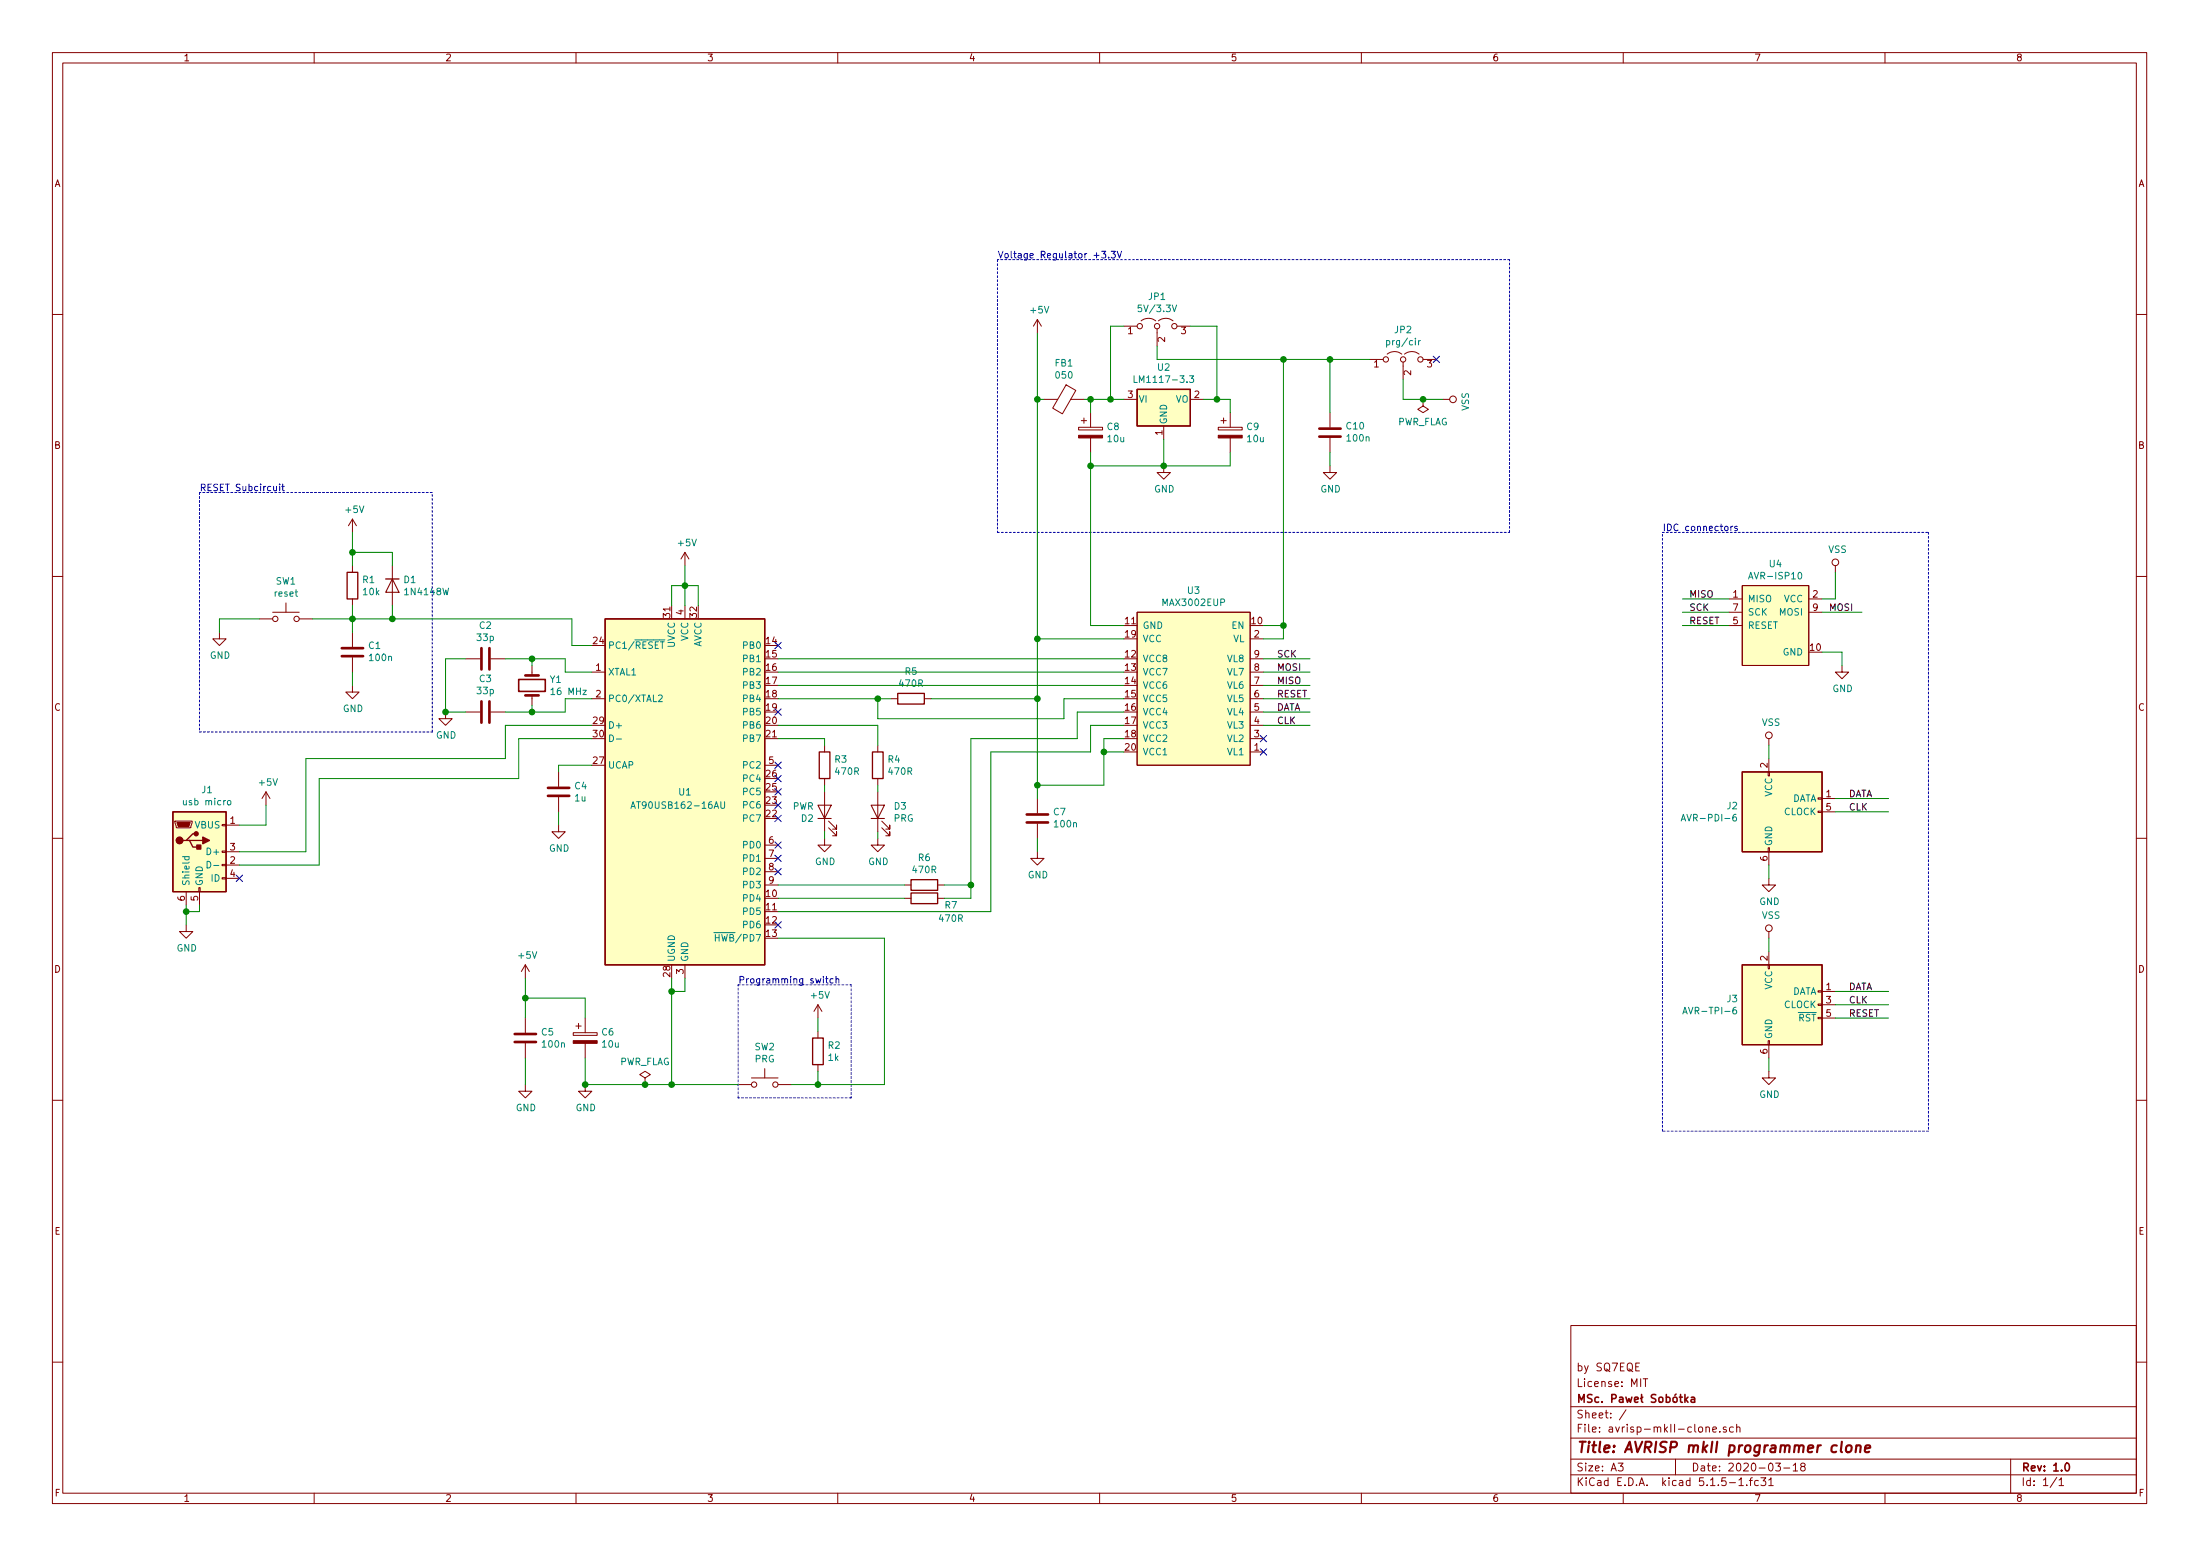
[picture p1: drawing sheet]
EESchema Schematic File Version 4
EELAYER 30 0
EELAYER END
$Descr A3 16535 11693
encoding utf-8
Sheet 1 1
Title "AVRISP mkII programmer clone"
Date "2020-03-18"
Rev "1.0"
Comp "MSc. Paweł Sobótka"
Comment1 "License: MIT"
Comment2 "by SQ7EQE"
Comment3 ""
Comment4 ""
$EndDescr
$Comp
L MCU_Microchip_AVR:AT90USB162-16AU U1
U 1 1
P 5150 5950
F 0 "U1" H 5150 5950 50  0000 C CNN
F 1 "AT90USB162-16AU" H 5100 5850 50  0000 C CNN
F 2 "Package_QFP:TQFP-32_7x7mm_P0.8mm" H 5150 5950 50  0001 C CIN
F 3 "http://ww1.microchip.com/downloads/en/DeviceDoc/doc7707.pdf" H 5150 5950 50  0001 C CNN
	1    5150 5950
	1    0    0    -1  
$EndComp
$Comp
L max3000:MAX3002EUP U3
U 1 1
P 9000 5200
F 0 "U3" H 8975 5965 50  0000 C CNN
F 1 "MAX3002EUP" H 8975 5874 50  0000 C CNN
F 2 "Package_SO:TSSOP-20_4.4x6.5mm_P0.65mm" H 9100 4600 50  0001 C CNN
F 3 "https://datasheets.maximintegrated.com/en/ds/MAX3000E-MAX3012.pdf" H 9000 5150 50  0001 C CNN
	1    9000 5200
	1    0    0    -1  
$EndComp
$Comp
L Device:Crystal Y1
U 1 1
P 4000 5150
F 0 "Y1" V 3954 5281 50  0000 L CNN
F 1 "16 MHz" V 4045 5281 50  0000 L CNN
F 2 "Crystal:Crystal_SMD_HC49-SD_HandSoldering" H 4000 5150 50  0001 C CNN
F 3 "~" H 4000 5150 50  0001 C CNN
	1    4000 5150
	0    1    1    0   
$EndComp
$Comp
L Device:C C2
U 1 1
P 3650 4950
F 0 "C2" V 3398 4950 50  0000 C CNN
F 1 "33p" V 3489 4950 50  0000 C CNN
F 2 "Capacitor_SMD:C_0805_2012Metric_Pad1.15x1.40mm_HandSolder" H 3688 4800 50  0001 C CNN
F 3 "~" H 3650 4950 50  0001 C CNN
	1    3650 4950
	0    1    1    0   
$EndComp
$Comp
L Device:C C3
U 1 1
P 3650 5350
F 0 "C3" V 3398 5350 50  0000 C CNN
F 1 "33p" V 3489 5350 50  0000 C CNN
F 2 "Capacitor_SMD:C_0805_2012Metric_Pad1.15x1.40mm_HandSolder" H 3688 5200 50  0001 C CNN
F 3 "~" H 3650 5350 50  0001 C CNN
	1    3650 5350
	0    1    1    0   
$EndComp
$Comp
L power:GND #PWR06
U 1 1
P 3350 5350
F 0 "#PWR06" H 3350 5100 50  0001 C CNN
F 1 "GND" H 3355 5177 50  0000 C CNN
F 2 "" H 3350 5350 50  0001 C CNN
F 3 "" H 3350 5350 50  0001 C CNN
	1    3350 5350
	1    0    0    -1  
$EndComp
Wire Wire Line
	3500 4950 3350 4950
Wire Wire Line
	3350 4950 3350 5350
Wire Wire Line
	3350 5350 3500 5350
Connection ~ 3350 5350
Wire Wire Line
	3800 4950 4000 4950
Wire Wire Line
	4000 4950 4000 5000
Wire Wire Line
	3800 5350 4000 5350
Wire Wire Line
	4000 5350 4000 5300
$Comp
L Device:R R1
U 1 1
P 2650 4400
F 0 "R1" H 2720 4446 50  0000 L CNN
F 1 "10k" H 2720 4355 50  0000 L CNN
F 2 "Resistor_SMD:R_0805_2012Metric_Pad1.15x1.40mm_HandSolder" V 2580 4400 50  0001 C CNN
F 3 "~" H 2650 4400 50  0001 C CNN
	1    2650 4400
	1    0    0    -1  
$EndComp
$Comp
L Device:C C1
U 1 1
P 2650 4900
F 0 "C1" H 2535 4854 50  0000 R CNN
F 1 "100n" H 2535 4945 50  0000 R CNN
F 2 "Capacitor_SMD:C_0805_2012Metric_Pad1.15x1.40mm_HandSolder" H 2688 4750 50  0001 C CNN
F 3 "~" H 2650 4900 50  0001 C CNN
	1    2650 4900
	-1   0    0    1   
$EndComp
$Comp
L Switch:SW_Push SW1
U 1 1
P 2150 4650
F 0 "SW1" H 2150 4935 50  0000 C CNN
F 1 "reset" H 2150 4844 50  0000 C CNN
F 2 "Button_Switch_THT:SW_PUSH_6mm_H5mm" H 2150 4850 50  0001 C CNN
F 3 "~" H 2150 4850 50  0001 C CNN
	1    2150 4650
	1    0    0    -1  
$EndComp
$Comp
L power:GND #PWR02
U 1 1
P 1650 4750
F 0 "#PWR02" H 1650 4500 50  0001 C CNN
F 1 "GND" H 1655 4577 50  0000 C CNN
F 2 "" H 1650 4750 50  0001 C CNN
F 3 "" H 1650 4750 50  0001 C CNN
	1    1650 4750
	1    0    0    -1  
$EndComp
$Comp
L power:GND #PWR05
U 1 1
P 2650 5150
F 0 "#PWR05" H 2650 4900 50  0001 C CNN
F 1 "GND" H 2655 4977 50  0000 C CNN
F 2 "" H 2650 5150 50  0001 C CNN
F 3 "" H 2650 5150 50  0001 C CNN
	1    2650 5150
	1    0    0    -1  
$EndComp
Wire Wire Line
	1950 4650 1650 4650
Wire Wire Line
	1650 4650 1650 4750
Wire Wire Line
	2650 5050 2650 5150
Wire Wire Line
	2350 4650 2650 4650
Wire Wire Line
	2650 4650 2650 4750
Wire Wire Line
	2650 4550 2650 4650
Connection ~ 2650 4650
Wire Wire Line
	2650 4650 2950 4650
Wire Wire Line
	2950 4650 2950 4550
Wire Wire Line
	2650 4250 2650 4150
Wire Wire Line
	2650 4150 2950 4150
Wire Wire Line
	2950 4150 2950 4250
Wire Wire Line
	2650 4000 2650 4150
Connection ~ 2650 4150
Wire Wire Line
	4450 5050 4250 5050
Wire Wire Line
	4250 5050 4250 4950
Wire Wire Line
	4250 4950 4000 4950
Connection ~ 4000 4950
Wire Wire Line
	4450 5250 4250 5250
Wire Wire Line
	4250 5250 4250 5350
Wire Wire Line
	4250 5350 4000 5350
Connection ~ 4000 5350
Wire Wire Line
	4450 4850 4300 4850
Wire Wire Line
	4300 4850 4300 4650
Wire Wire Line
	2950 4650 4300 4650
Connection ~ 2950 4650
$Comp
L Regulator_Linear:LM1117-3.3 U2
U 1 1
P 8750 3000
F 0 "U2" H 8750 3242 50  0000 C CNN
F 1 "LM1117-3.3" H 8750 3151 50  0000 C CNN
F 2 "Package_TO_SOT_SMD:SOT-223" H 8750 3000 50  0001 C CNN
F 3 "http://www.ti.com/lit/ds/symlink/lm1117.pdf" H 8750 3000 50  0001 C CNN
	1    8750 3000
	1    0    0    -1  
$EndComp
$Comp
L Device:CP C8
U 1 1
P 8200 3250
F 0 "C8" H 8318 3296 50  0000 L CNN
F 1 "10u" H 8318 3205 50  0000 L CNN
F 2 "Capacitor_Tantalum_SMD:CP_EIA-7343-15_Kemet-W_Pad2.25x2.55mm_HandSolder" H 8238 3100 50  0001 C CNN
F 3 "~" H 8200 3250 50  0001 C CNN
	1    8200 3250
	1    0    0    -1  
$EndComp
$Comp
L Device:CP C9
U 1 1
P 9250 3250
F 0 "C9" H 9368 3296 50  0000 L CNN
F 1 "10u" H 9368 3205 50  0000 L CNN
F 2 "Capacitor_Tantalum_SMD:CP_EIA-7343-15_Kemet-W_Pad2.25x2.55mm_HandSolder" H 9288 3100 50  0001 C CNN
F 3 "~" H 9250 3250 50  0001 C CNN
	1    9250 3250
	1    0    0    -1  
$EndComp
$Comp
L Device:LED D3
U 1 1
P 6600 6100
F 0 "D3" V 6639 5983 50  0000 R CNN
F 1 "PRG" V 6548 5983 50  0000 R CNN
F 2 "LED_THT:LED_D3.0mm" H 6600 6100 50  0001 C CNN
F 3 "~" H 6600 6100 50  0001 C CNN
	1    6600 6100
	0    -1   -1   0   
$EndComp
$Comp
L Device:R R4
U 1 1
P 6600 5750
F 0 "R4" H 6670 5796 50  0000 L CNN
F 1 "470R" H 6670 5705 50  0000 L CNN
F 2 "Resistor_SMD:R_0805_2012Metric_Pad1.15x1.40mm_HandSolder" V 6530 5750 50  0001 C CNN
F 3 "~" H 6600 5750 50  0001 C CNN
	1    6600 5750
	1    0    0    -1  
$EndComp
$Comp
L Connector:USB_OTG J1
U 1 1
P 1500 6400
F 0 "J1" H 1557 6867 50  0000 C CNN
F 1 "usb micro" H 1557 6776 50  0000 C CNN
F 2 "Connector_USB:USB_Micro-B_Molex_47346-0001" H 1650 6350 50  0001 C CNN
F 3 " ~" H 1650 6350 50  0001 C CNN
	1    1500 6400
	1    0    0    -1  
$EndComp
$Comp
L power:GND #PWR01
U 1 1
P 1400 6950
F 0 "#PWR01" H 1400 6700 50  0001 C CNN
F 1 "GND" H 1405 6777 50  0000 C CNN
F 2 "" H 1400 6950 50  0001 C CNN
F 3 "" H 1400 6950 50  0001 C CNN
	1    1400 6950
	1    0    0    -1  
$EndComp
Wire Wire Line
	1400 6800 1400 6850
Wire Wire Line
	1500 6800 1500 6850
Wire Wire Line
	1500 6850 1400 6850
Connection ~ 1400 6850
Wire Wire Line
	1400 6850 1400 6950
Wire Wire Line
	2000 6200 1800 6200
$Comp
L Device:C C4
U 1 1
P 4200 5950
F 0 "C4" H 4315 5996 50  0000 L CNN
F 1 "1u" H 4315 5905 50  0000 L CNN
F 2 "Capacitor_SMD:C_0805_2012Metric_Pad1.15x1.40mm_HandSolder" H 4238 5800 50  0001 C CNN
F 3 "~" H 4200 5950 50  0001 C CNN
	1    4200 5950
	1    0    0    -1  
$EndComp
$Comp
L power:GND #PWR07
U 1 1
P 4200 6200
F 0 "#PWR07" H 4200 5950 50  0001 C CNN
F 1 "GND" H 4205 6027 50  0000 C CNN
F 2 "" H 4200 6200 50  0001 C CNN
F 3 "" H 4200 6200 50  0001 C CNN
	1    4200 6200
	1    0    0    -1  
$EndComp
Wire Wire Line
	4200 6100 4200 6200
Wire Wire Line
	2300 6400 1800 6400
Wire Wire Line
	2400 6500 1800 6500
NoConn ~ 1800 6600
$Comp
L Device:R R3
U 1 1
P 6200 5750
F 0 "R3" H 6270 5796 50  0000 L CNN
F 1 "470R" H 6270 5705 50  0000 L CNN
F 2 "Resistor_SMD:R_0805_2012Metric_Pad1.15x1.40mm_HandSolder" V 6130 5750 50  0001 C CNN
F 3 "~" H 6200 5750 50  0001 C CNN
	1    6200 5750
	1    0    0    -1  
$EndComp
$Comp
L power:GND #PWR013
U 1 1
P 6200 6300
F 0 "#PWR013" H 6200 6050 50  0001 C CNN
F 1 "GND" H 6205 6127 50  0000 C CNN
F 2 "" H 6200 6300 50  0001 C CNN
F 3 "" H 6200 6300 50  0001 C CNN
	1    6200 6300
	1    0    0    -1  
$EndComp
$Comp
L power:GND #PWR014
U 1 1
P 6600 6300
F 0 "#PWR014" H 6600 6050 50  0001 C CNN
F 1 "GND" H 6605 6127 50  0000 C CNN
F 2 "" H 6600 6300 50  0001 C CNN
F 3 "" H 6600 6300 50  0001 C CNN
	1    6600 6300
	1    0    0    -1  
$EndComp
$Comp
L Device:LED D2
U 1 1
P 6200 6100
F 0 "D2" V 6147 6178 50  0000 L CNN
F 1 "PWR" V 6238 6178 50  0000 L CNN
F 2 "LED_THT:LED_D3.0mm" H 6200 6100 50  0001 C CNN
F 3 "~" H 6200 6100 50  0001 C CNN
	1    6200 6100
	0    -1   -1   0   
$EndComp
Wire Wire Line
	5850 5550 6200 5550
Wire Wire Line
	6200 5550 6200 5600
Wire Wire Line
	5850 5450 6600 5450
Wire Wire Line
	6600 5450 6600 5600
Wire Wire Line
	6200 5900 6200 5950
Wire Wire Line
	6600 5900 6600 5950
Wire Wire Line
	6200 6250 6200 6300
Wire Wire Line
	6600 6250 6600 6300
$Comp
L Device:C C5
U 1 1
P 3950 7800
F 0 "C5" H 4065 7846 50  0000 L CNN
F 1 "100n" H 4065 7755 50  0000 L CNN
F 2 "Capacitor_SMD:C_0805_2012Metric_Pad1.15x1.40mm_HandSolder" H 3988 7650 50  0001 C CNN
F 3 "~" H 3950 7800 50  0001 C CNN
	1    3950 7800
	1    0    0    -1  
$EndComp
$Comp
L Device:CP C6
U 1 1
P 4400 7800
F 0 "C6" H 4518 7846 50  0000 L CNN
F 1 "10u" H 4518 7755 50  0000 L CNN
F 2 "Capacitor_Tantalum_SMD:CP_EIA-7343-15_Kemet-W_Pad2.25x2.55mm_HandSolder" H 4438 7650 50  0001 C CNN
F 3 "~" H 4400 7800 50  0001 C CNN
	1    4400 7800
	1    0    0    -1  
$EndComp
Wire Wire Line
	5150 7350 5150 7450
Wire Wire Line
	5150 7450 5050 7450
Wire Wire Line
	5050 7450 5050 7350
Wire Wire Line
	5050 7450 5050 8150
Wire Wire Line
	5050 8150 4850 8150
Wire Wire Line
	4400 8150 4400 7950
Connection ~ 5050 7450
Wire Wire Line
	4400 7650 4400 7500
Wire Wire Line
	4400 7500 3950 7500
Wire Wire Line
	3950 7500 3950 7650
Wire Wire Line
	3950 7350 3950 7500
Connection ~ 3950 7500
Wire Wire Line
	3950 7950 3950 8150
$Comp
L power:GND #PWR09
U 1 1
P 3950 8150
F 0 "#PWR09" H 3950 7900 50  0001 C CNN
F 1 "GND" H 3955 7977 50  0000 C CNN
F 2 "" H 3950 8150 50  0001 C CNN
F 3 "" H 3950 8150 50  0001 C CNN
	1    3950 8150
	1    0    0    -1  
$EndComp
$Comp
L power:GND #PWR010
U 1 1
P 4400 8150
F 0 "#PWR010" H 4400 7900 50  0001 C CNN
F 1 "GND" H 4405 7977 50  0000 C CNN
F 2 "" H 4400 8150 50  0001 C CNN
F 3 "" H 4400 8150 50  0001 C CNN
	1    4400 8150
	1    0    0    -1  
$EndComp
Connection ~ 4400 8150
$Comp
L Switch:SW_Push SW2
U 1 1
P 5750 8150
F 0 "SW2" H 5750 8435 50  0000 C CNN
F 1 "PRG" H 5750 8344 50  0000 C CNN
F 2 "Button_Switch_THT:SW_PUSH_6mm_H5mm" H 5750 8350 50  0001 C CNN
F 3 "~" H 5750 8350 50  0001 C CNN
	1    5750 8150
	1    0    0    -1  
$EndComp
$Comp
L Device:R R2
U 1 1
P 6150 7900
F 0 "R2" H 6220 7946 50  0000 L CNN
F 1 "1k" H 6220 7855 50  0000 L CNN
F 2 "Resistor_SMD:R_0805_2012Metric_Pad1.15x1.40mm_HandSolder" V 6080 7900 50  0001 C CNN
F 3 "~" H 6150 7900 50  0001 C CNN
	1    6150 7900
	1    0    0    -1  
$EndComp
Wire Wire Line
	5550 8150 5050 8150
Connection ~ 5050 8150
Wire Wire Line
	5950 8150 6150 8150
Wire Wire Line
	6150 8150 6150 8050
Wire Wire Line
	6150 7750 6150 7650
Wire Wire Line
	6150 8150 6650 8150
Wire Wire Line
	6650 8150 6650 7050
Wire Wire Line
	6650 7050 5850 7050
Connection ~ 6150 8150
$Comp
L Device:R R6
U 1 1
P 6950 6650
F 0 "R6" V 6743 6650 50  0000 C CNN
F 1 "470R" V 6834 6650 50  0000 C CNN
F 2 "Resistor_SMD:R_0805_2012Metric_Pad1.15x1.40mm_HandSolder" V 6880 6650 50  0001 C CNN
F 3 "~" H 6950 6650 50  0001 C CNN
	1    6950 6650
	0    1    1    0   
$EndComp
$Comp
L Device:R R7
U 1 1
P 6950 6750
F 0 "R7" V 7000 6950 50  0000 C CNN
F 1 "470R" V 7100 6950 50  0000 C CNN
F 2 "Resistor_SMD:R_0805_2012Metric_Pad1.15x1.40mm_HandSolder" V 6880 6750 50  0001 C CNN
F 3 "~" H 6950 6750 50  0001 C CNN
	1    6950 6750
	0    1    1    0   
$EndComp
Wire Wire Line
	5850 6650 6800 6650
Wire Wire Line
	5850 6750 6800 6750
$Comp
L Jumper:Jumper_3_Open JP1
U 1 1
P 8700 2450
F 0 "JP1" H 8700 2674 50  0000 C CNN
F 1 "5V/3.3V" H 8700 2583 50  0000 C CNN
F 2 "Connector_PinHeader_2.54mm:PinHeader_1x03_P2.54mm_Vertical" H 8700 2450 50  0001 C CNN
F 3 "~" H 8700 2450 50  0001 C CNN
	1    8700 2450
	1    0    0    -1  
$EndComp
Wire Wire Line
	8450 2450 8350 2450
Wire Wire Line
	8350 2450 8350 3000
Wire Wire Line
	8350 3000 8450 3000
Wire Wire Line
	8200 3100 8200 3000
Wire Wire Line
	8200 3000 8350 3000
Connection ~ 8350 3000
Wire Wire Line
	9050 3000 9150 3000
Wire Wire Line
	9250 3000 9250 3100
Wire Wire Line
	9150 3000 9150 2450
Wire Wire Line
	9150 2450 8950 2450
Connection ~ 9150 3000
Wire Wire Line
	9150 3000 9250 3000
Wire Wire Line
	8700 2600 8700 2700
Wire Wire Line
	8700 2700 9650 2700
$Comp
L power:VSS #PWR018
U 1 1
P 10850 3000
F 0 "#PWR018" H 10850 2850 50  0001 C CNN
F 1 "VSS" H 10867 3173 50  0000 C CNN
F 2 "" H 10850 3000 50  0001 C CNN
F 3 "" H 10850 3000 50  0001 C CNN
	1    10850 3000
	0    1    1    0   
$EndComp
Wire Wire Line
	8200 3400 8200 3500
Wire Wire Line
	8200 3500 8750 3500
Wire Wire Line
	9250 3500 9250 3400
Wire Wire Line
	8750 3300 8750 3500
Connection ~ 8750 3500
Wire Wire Line
	8750 3500 9250 3500
$Comp
L power:GND #PWR017
U 1 1
P 8750 3500
F 0 "#PWR017" H 8750 3250 50  0001 C CNN
F 1 "GND" H 8755 3327 50  0000 C CNN
F 2 "" H 8750 3500 50  0001 C CNN
F 3 "" H 8750 3500 50  0001 C CNN
	1    8750 3500
	1    0    0    -1  
$EndComp
Connection ~ 8200 3500
Connection ~ 9650 2700
Wire Wire Line
	7100 6650 7300 6650
Wire Wire Line
	7300 6650 7300 6750
Wire Wire Line
	7300 6750 7100 6750
Connection ~ 7300 6650
$Comp
L Device:R R5
U 1 1
P 6850 5250
F 0 "R5" V 6643 5250 50  0000 C CNN
F 1 "470R" V 6734 5250 50  0000 C CNN
F 2 "Resistor_SMD:R_0805_2012Metric_Pad1.15x1.40mm_HandSolder" V 6780 5250 50  0001 C CNN
F 3 "~" H 6850 5250 50  0001 C CNN
	1    6850 5250
	0    1    1    0   
$EndComp
Wire Wire Line
	5850 5250 6600 5250
Wire Wire Line
	6600 5400 6600 5250
Connection ~ 6600 5250
Wire Wire Line
	6600 5250 6700 5250
$Comp
L Device:C C7
U 1 1
P 7800 6150
F 0 "C7" H 7685 6104 50  0000 R CNN
F 1 "100n" H 7685 6195 50  0000 R CNN
F 2 "Capacitor_SMD:C_0805_2012Metric_Pad1.15x1.40mm_HandSolder" H 7838 6000 50  0001 C CNN
F 3 "~" H 7800 6150 50  0001 C CNN
	1    7800 6150
	-1   0    0    1   
$EndComp
$Comp
L power:GND #PWR016
U 1 1
P 7800 6400
F 0 "#PWR016" H 7800 6150 50  0001 C CNN
F 1 "GND" H 7805 6227 50  0000 C CNN
F 2 "" H 7800 6400 50  0001 C CNN
F 3 "" H 7800 6400 50  0001 C CNN
	1    7800 6400
	1    0    0    -1  
$EndComp
Wire Wire Line
	7800 6300 7800 6400
Wire Wire Line
	5850 4950 8450 4950
Wire Wire Line
	5850 5050 8450 5050
Wire Wire Line
	5850 5150 8450 5150
Wire Wire Line
	6600 5400 8000 5400
Wire Wire Line
	8000 5400 8000 5250
Wire Wire Line
	8000 5250 8450 5250
Wire Wire Line
	7300 5550 8100 5550
Wire Wire Line
	8100 5550 8100 5350
Wire Wire Line
	8100 5350 8450 5350
Wire Wire Line
	7300 5550 7300 6650
Wire Wire Line
	5850 6850 7450 6850
Wire Wire Line
	7450 6850 7450 5650
Wire Wire Line
	7450 5650 8200 5650
Wire Wire Line
	8200 5650 8200 5450
Wire Wire Line
	8200 5450 8450 5450
Wire Wire Line
	7800 6000 7800 5900
Wire Wire Line
	8450 4800 7800 4800
Connection ~ 7800 4800
Wire Wire Line
	7000 5250 7800 5250
Connection ~ 7800 5250
Wire Wire Line
	7800 5250 7800 4800
Wire Wire Line
	8200 4700 8450 4700
Wire Wire Line
	8200 3500 8200 4700
Wire Wire Line
	9500 4700 9650 4700
Wire Wire Line
	9650 2700 9650 4700
Wire Wire Line
	9500 4800 9650 4800
Wire Wire Line
	9650 4800 9650 4700
Connection ~ 9650 4700
Wire Wire Line
	8450 5550 8300 5550
Wire Wire Line
	8300 5550 8300 5650
Wire Wire Line
	8300 5900 7800 5900
Connection ~ 7800 5900
Wire Wire Line
	7800 5900 7800 5250
Wire Wire Line
	8450 5650 8300 5650
Connection ~ 8300 5650
Wire Wire Line
	8300 5650 8300 5900
NoConn ~ 5850 6950
NoConn ~ 5850 6550
NoConn ~ 5850 6450
NoConn ~ 5850 6350
NoConn ~ 5850 6150
NoConn ~ 5850 6050
NoConn ~ 5850 5950
NoConn ~ 5850 5850
NoConn ~ 5850 5750
NoConn ~ 5850 5350
NoConn ~ 5850 4850
Wire Wire Line
	9500 5250 9850 5250
Text Label 9600 5250 0    50   ~ 0
RESET
Wire Wire Line
	9500 5450 9850 5450
Text Label 9600 5450 0    50   ~ 0
CLK
Wire Wire Line
	9500 5350 9850 5350
Text Label 9600 5350 0    50   ~ 0
DATA
Wire Wire Line
	9500 5150 9850 5150
Wire Wire Line
	9500 5050 9850 5050
Wire Wire Line
	9500 4950 9850 4950
Text Label 9600 5150 0    50   ~ 0
MISO
Text Label 9600 5050 0    50   ~ 0
MOSI
Text Label 9600 4950 0    50   ~ 0
SCK
NoConn ~ 9500 5550
NoConn ~ 9500 5650
Wire Wire Line
	5050 4550 5050 4400
Wire Wire Line
	5050 4400 5150 4400
Wire Wire Line
	5250 4400 5250 4550
Wire Wire Line
	5150 4550 5150 4400
Connection ~ 5150 4400
Wire Wire Line
	5150 4400 5250 4400
Wire Wire Line
	5150 4250 5150 4400
$Comp
L Device:C C10
U 1 1
P 10000 3250
F 0 "C10" H 9885 3204 50  0000 R CNN
F 1 "100n" H 9885 3295 50  0000 R CNN
F 2 "Capacitor_SMD:C_0805_2012Metric_Pad1.15x1.40mm_HandSolder" H 10038 3100 50  0001 C CNN
F 3 "~" H 10000 3250 50  0001 C CNN
	1    10000 3250
	-1   0    0    1   
$EndComp
Wire Wire Line
	10000 3100 10000 2700
Wire Wire Line
	10000 2700 9650 2700
$Comp
L power:GND #PWR019
U 1 1
P 10000 3500
F 0 "#PWR019" H 10000 3250 50  0001 C CNN
F 1 "GND" H 10005 3327 50  0000 C CNN
F 2 "" H 10000 3500 50  0001 C CNN
F 3 "" H 10000 3500 50  0001 C CNN
	1    10000 3500
	1    0    0    -1  
$EndComp
Wire Wire Line
	10000 3400 10000 3500
$Comp
L Jumper:Jumper_3_Open JP2
U 1 1
P 10550 2700
F 0 "JP2" H 10550 2924 50  0000 C CNN
F 1 "prg/cir" H 10550 2833 50  0000 C CNN
F 2 "Connector_PinHeader_2.54mm:PinHeader_1x03_P2.54mm_Vertical" H 10550 2700 50  0001 C CNN
F 3 "~" H 10550 2700 50  0001 C CNN
	1    10550 2700
	1    0    0    -1  
$EndComp
Wire Wire Line
	10000 2700 10300 2700
Wire Wire Line
	10550 2850 10550 3000
Wire Wire Line
	10550 3000 10700 3000
Connection ~ 10000 2700
$Comp
L avr_atmega:AVR-ISP10 U4
U 1 1
P 13400 4800
F 0 "U4" H 13350 5365 50  0000 C CNN
F 1 "AVR-ISP10" H 13350 5274 50  0000 C CNN
F 2 "Connector_IDC:IDC-Header_2x05_P2.54mm_Vertical" H 13450 4375 50  0001 C CNN
F 3 "" H 13200 4800 50  0001 C CNN
	1    13400 4800
	1    0    0    -1  
$EndComp
$Comp
L Connector:AVR-PDI-6 J2
U 1 1
P 13400 6100
F 0 "J2" H 13071 6146 50  0000 R CNN
F 1 "AVR-PDI-6" H 13071 6055 50  0000 R CNN
F 2 "Connector_IDC:IDC-Header_2x03_P2.54mm_Vertical" V 13150 6050 50  0001 C CNN
F 3 " ~" H 12125 5550 50  0001 C CNN
	1    13400 6100
	1    0    0    -1  
$EndComp
$Comp
L Connector:AVR-TPI-6 J3
U 1 1
P 13400 7550
F 0 "J3" H 13071 7596 50  0000 R CNN
F 1 "AVR-TPI-6" H 13071 7505 50  0000 R CNN
F 2 "Connector_IDC:IDC-Header_2x03_P2.54mm_Vertical" V 13150 7500 50  0001 C CNN
F 3 " ~" H 12125 7000 50  0001 C CNN
	1    13400 7550
	1    0    0    -1  
$EndComp
$Comp
L power:VSS #PWR024
U 1 1
P 13800 4300
F 0 "#PWR024" H 13800 4150 50  0001 C CNN
F 1 "VSS" H 13817 4473 50  0000 C CNN
F 2 "" H 13800 4300 50  0001 C CNN
F 3 "" H 13800 4300 50  0001 C CNN
	1    13800 4300
	1    0    0    -1  
$EndComp
$Comp
L power:VSS #PWR020
U 1 1
P 13300 5600
F 0 "#PWR020" H 13300 5450 50  0001 C CNN
F 1 "VSS" H 13317 5773 50  0000 C CNN
F 2 "" H 13300 5600 50  0001 C CNN
F 3 "" H 13300 5600 50  0001 C CNN
	1    13300 5600
	1    0    0    -1  
$EndComp
$Comp
L power:VSS #PWR022
U 1 1
P 13300 7050
F 0 "#PWR022" H 13300 6900 50  0001 C CNN
F 1 "VSS" H 13317 7223 50  0000 C CNN
F 2 "" H 13300 7050 50  0001 C CNN
F 3 "" H 13300 7050 50  0001 C CNN
	1    13300 7050
	1    0    0    -1  
$EndComp
Wire Wire Line
	13800 4300 13800 4500
Wire Wire Line
	13800 4500 13700 4500
Wire Wire Line
	13300 5600 13300 5700
Wire Wire Line
	13300 7050 13300 7150
$Comp
L power:GND #PWR025
U 1 1
P 13850 5000
F 0 "#PWR025" H 13850 4750 50  0001 C CNN
F 1 "GND" H 13855 4827 50  0000 C CNN
F 2 "" H 13850 5000 50  0001 C CNN
F 3 "" H 13850 5000 50  0001 C CNN
	1    13850 5000
	1    0    0    -1  
$EndComp
$Comp
L power:GND #PWR021
U 1 1
P 13300 6600
F 0 "#PWR021" H 13300 6350 50  0001 C CNN
F 1 "GND" H 13305 6427 50  0000 C CNN
F 2 "" H 13300 6600 50  0001 C CNN
F 3 "" H 13300 6600 50  0001 C CNN
	1    13300 6600
	1    0    0    -1  
$EndComp
$Comp
L power:GND #PWR023
U 1 1
P 13300 8050
F 0 "#PWR023" H 13300 7800 50  0001 C CNN
F 1 "GND" H 13305 7877 50  0000 C CNN
F 2 "" H 13300 8050 50  0001 C CNN
F 3 "" H 13300 8050 50  0001 C CNN
	1    13300 8050
	1    0    0    -1  
$EndComp
Wire Wire Line
	13300 7950 13300 8050
Wire Wire Line
	13300 6500 13300 6600
Wire Wire Line
	13700 4900 13850 4900
Wire Wire Line
	13850 4900 13850 5000
Wire Wire Line
	13700 4600 14000 4600
Wire Wire Line
	13000 4600 12650 4600
Wire Wire Line
	13000 4500 12650 4500
Wire Wire Line
	13000 4700 12650 4700
Wire Wire Line
	13800 6000 14200 6000
Wire Wire Line
	13800 6100 14200 6100
Wire Wire Line
	13800 7450 14200 7450
Wire Wire Line
	13800 7550 14200 7550
Wire Wire Line
	13800 7650 14200 7650
Text Label 12700 4500 0    50   ~ 0
MISO
Text Label 12700 4600 0    50   ~ 0
SCK
Text Label 12700 4700 0    50   ~ 0
RESET
Text Label 13750 4600 0    50   ~ 0
MOSI
Text Label 13900 6000 0    50   ~ 0
DATA
Text Label 13900 6100 0    50   ~ 0
CLK
Text Label 13900 7450 0    50   ~ 0
DATA
Text Label 13900 7550 0    50   ~ 0
CLK
Text Label 13900 7650 0    50   ~ 0
RESET
Wire Notes Line
	12500 4000 14500 4000
Wire Notes Line
	14500 4000 14500 8500
Wire Notes Line
	14500 8500 12500 8500
Wire Notes Line
	12500 8500 12500 4000
Wire Notes Line
	7500 1950 7500 4000
Wire Notes Line
	7500 4000 11350 4000
Wire Notes Line
	11350 4000 11350 1950
Wire Notes Line
	11350 1950 7500 1950
Wire Wire Line
	3800 5450 3800 5700
Wire Wire Line
	3800 5700 2300 5700
Wire Wire Line
	2300 5700 2300 6400
Wire Wire Line
	3800 5450 4450 5450
Wire Wire Line
	3900 5550 3900 5850
Wire Wire Line
	3900 5850 2400 5850
Wire Wire Line
	2400 5850 2400 6500
Wire Wire Line
	3900 5550 4450 5550
Wire Wire Line
	4450 5750 4200 5750
Wire Wire Line
	4200 5750 4200 5800
Wire Notes Line
	1500 3700 1500 5500
Wire Notes Line
	1500 5500 3250 5500
Wire Notes Line
	3250 5500 3250 3700
Wire Notes Line
	3250 3700 1500 3700
$Comp
L power:+5V #PWR03
U 1 1
P 2000 6050
F 0 "#PWR03" H 2000 5900 50  0001 C CNN
F 1 "+5V" H 2015 6223 50  0000 C CNN
F 2 "" H 2000 6050 50  0001 C CNN
F 3 "" H 2000 6050 50  0001 C CNN
	1    2000 6050
	1    0    0    -1  
$EndComp
$Comp
L power:+5V #PWR04
U 1 1
P 2650 4000
F 0 "#PWR04" H 2650 3850 50  0001 C CNN
F 1 "+5V" H 2665 4173 50  0000 C CNN
F 2 "" H 2650 4000 50  0001 C CNN
F 3 "" H 2650 4000 50  0001 C CNN
	1    2650 4000
	1    0    0    -1  
$EndComp
$Comp
L power:+5V #PWR011
U 1 1
P 5150 4250
F 0 "#PWR011" H 5150 4100 50  0001 C CNN
F 1 "+5V" H 5165 4423 50  0000 C CNN
F 2 "" H 5150 4250 50  0001 C CNN
F 3 "" H 5150 4250 50  0001 C CNN
	1    5150 4250
	1    0    0    -1  
$EndComp
$Comp
L power:+5V #PWR015
U 1 1
P 7800 2500
F 0 "#PWR015" H 7800 2350 50  0001 C CNN
F 1 "+5V" H 7815 2673 50  0000 C CNN
F 2 "" H 7800 2500 50  0001 C CNN
F 3 "" H 7800 2500 50  0001 C CNN
	1    7800 2500
	1    0    0    -1  
$EndComp
Text Notes 1500 3700 0    50   ~ 0
RESET Subcircuit
Text Notes 7500 1950 0    50   ~ 0
Voltage Regulator +3.3V
Text Notes 12500 4000 0    50   ~ 0
IDC connectors
Wire Notes Line
	5550 7400 6400 7400
Wire Notes Line
	6400 7400 6400 8250
Wire Notes Line
	6400 8250 5550 8250
Wire Notes Line
	5550 8250 5550 7400
Text Notes 5550 7400 0    50   ~ 0
Programming switch
$Comp
L power:+5V #PWR08
U 1 1
P 3950 7350
F 0 "#PWR08" H 3950 7200 50  0001 C CNN
F 1 "+5V" H 3965 7523 50  0000 C CNN
F 2 "" H 3950 7350 50  0001 C CNN
F 3 "" H 3950 7350 50  0001 C CNN
	1    3950 7350
	1    0    0    -1  
$EndComp
$Comp
L power:PWR_FLAG #FLG0101
U 1 1
P 4850 8150
F 0 "#FLG0101" H 4850 8225 50  0001 C CNN
F 1 "PWR_FLAG" H 4850 8323 50  0000 C CNN
F 2 "" H 4850 8150 50  0001 C CNN
F 3 "~" H 4850 8150 50  0001 C CNN
	1    4850 8150
	1    0    0    -1  
$EndComp
Connection ~ 4850 8150
Wire Wire Line
	4850 8150 4400 8150
NoConn ~ 10800 2700
$Comp
L power:PWR_FLAG #FLG0102
U 1 1
P 10700 3000
F 0 "#FLG0102" H 10700 3075 50  0001 C CNN
F 1 "PWR_FLAG" H 10700 3173 50  0000 C CNN
F 2 "" H 10700 3000 50  0001 C CNN
F 3 "~" H 10700 3000 50  0001 C CNN
	1    10700 3000
	-1   0    0    1   
$EndComp
Connection ~ 10700 3000
Wire Wire Line
	10700 3000 10850 3000
$Comp
L power:+5V #PWR0101
U 1 1
P 6150 7650
F 0 "#PWR0101" H 6150 7500 50  0001 C CNN
F 1 "+5V" H 6165 7823 50  0000 C CNN
F 2 "" H 6150 7650 50  0001 C CNN
F 3 "" H 6150 7650 50  0001 C CNN
	1    6150 7650
	1    0    0    -1  
$EndComp
Wire Wire Line
	2000 6050 2000 6200
Wire Wire Line
	7800 2500 7800 3000
$Comp
L Device:Ferrite_Bead FB1
U 1 1
P 8000 3000
F 0 "FB1" V 7726 3000 50  0000 C CNN
F 1 "050" V 7817 3000 50  0000 C CNN
F 2 "Resistor_SMD:R_1206_3216Metric_Pad1.42x1.75mm_HandSolder" V 7930 3000 50  0001 C CNN
F 3 "~" H 8000 3000 50  0001 C CNN
	1    8000 3000
	0    1    1    0   
$EndComp
Wire Wire Line
	8200 3000 8150 3000
Connection ~ 8200 3000
Wire Wire Line
	7850 3000 7800 3000
Connection ~ 7800 3000
Wire Wire Line
	7800 3000 7800 4800
$Comp
L Diode:1N4148W D1
U 1 1
P 2950 4400
F 0 "D1" V 2904 4480 50  0000 L CNN
F 1 "1N4148W" V 2995 4480 50  0000 L CNN
F 2 "Diode_SMD:D_SOD-123" H 2950 4225 50  0001 C CNN
F 3 "https://www.vishay.com/docs/85748/1n4148w.pdf" H 2950 4400 50  0001 C CNN
	1    2950 4400
	0    1    1    0   
$EndComp
$EndSCHEMATC
